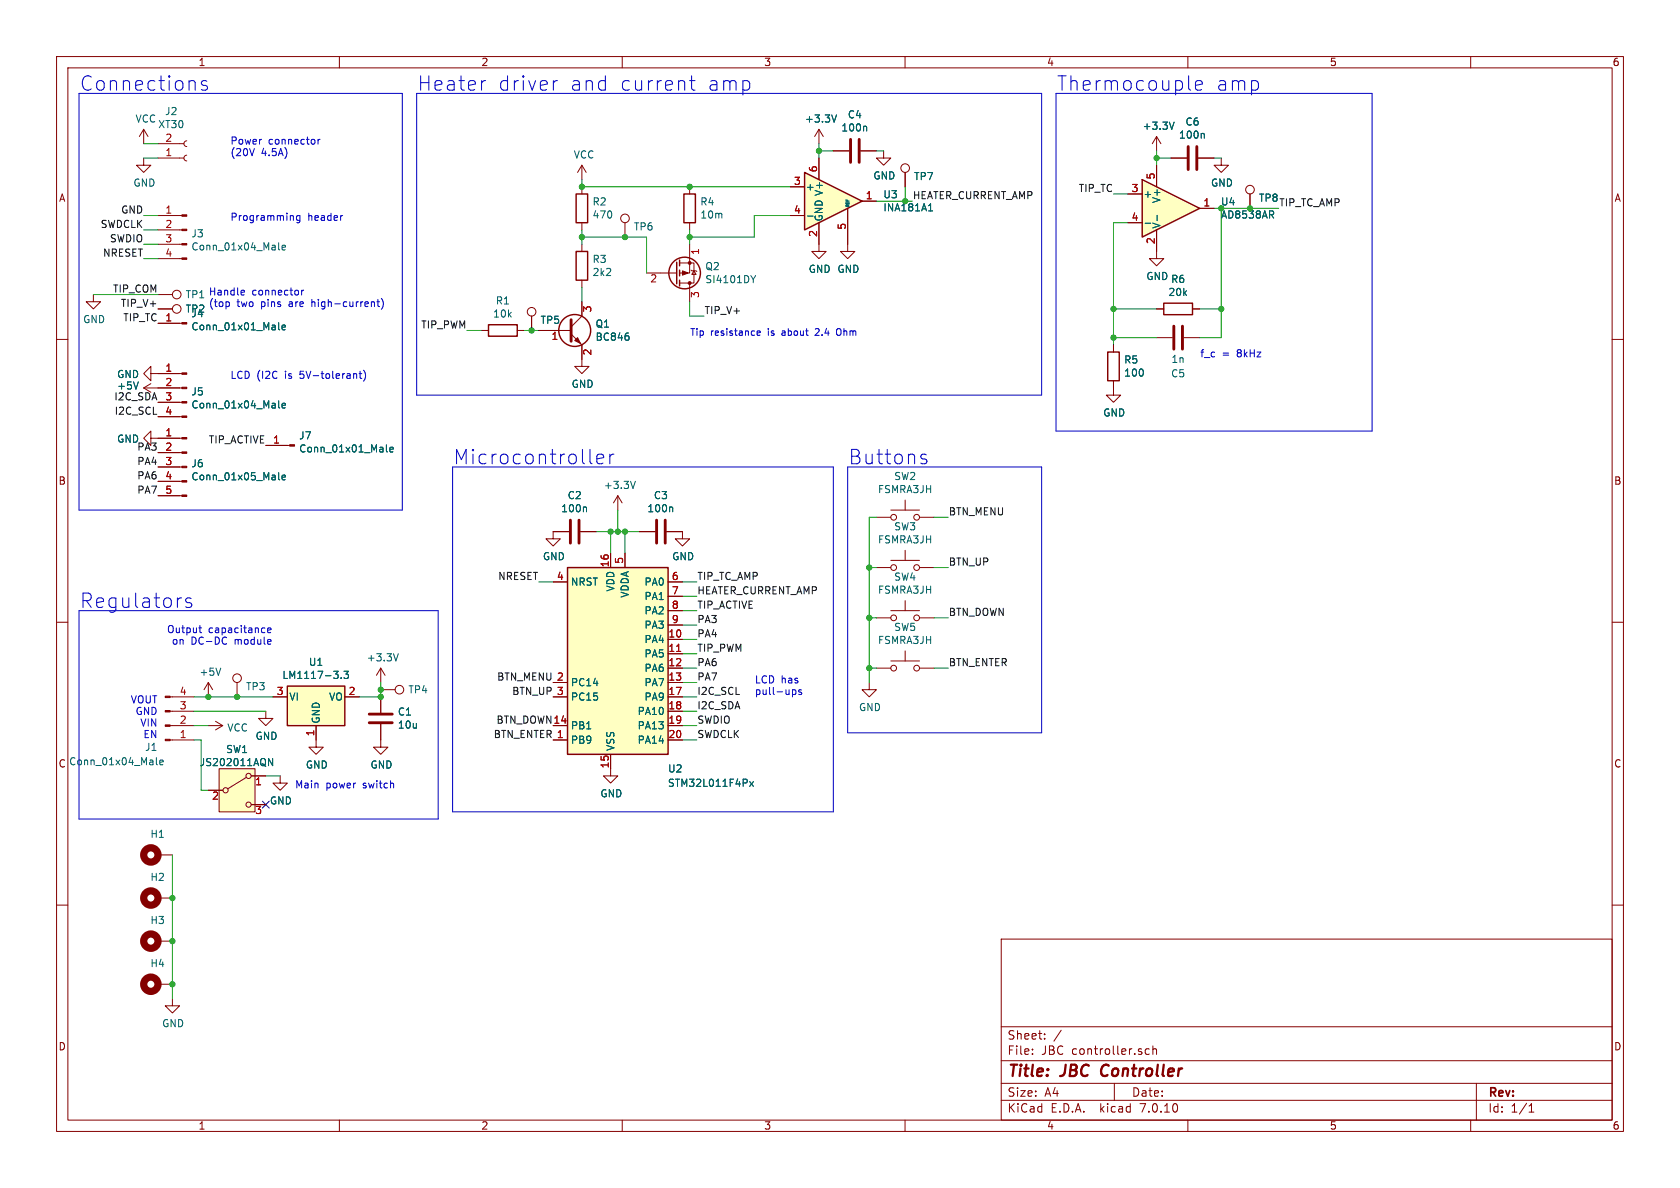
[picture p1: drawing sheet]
EESchema Schematic File Version 4
EELAYER 30 0
EELAYER END
$Descr A4 11693 8268
encoding utf-8
Sheet 1 1
Title "JBC Controller"
Date ""
Rev ""
Comp ""
Comment1 ""
Comment2 ""
Comment3 ""
Comment4 ""
$EndDescr
$Comp
L Transistor_BJT:BC846 Q1
U 1 1
P 3950 2300
F 0 "Q1" H 4141 2346 50  0000 L CNN
F 1 "BC846" H 4141 2255 50  0000 L CNN
F 2 "Package_TO_SOT_SMD:SOT-23_Handsoldering" H 4150 2225 50  0001 L CIN
F 3 "https://assets.nexperia.com/documents/data-sheet/BC846_SER.pdf" H 3950 2300 50  0001 L CNN
	1    3950 2300
	1    0    0    -1  
$EndComp
$Comp
L MCU_ST_STM32L0:STM32L011F4Px U2
U 1 1
P 4350 4550
F 0 "U2" H 4700 3750 50  0000 C CNN
F 1 "STM32L011F4Px" H 4950 3650 50  0000 C CNN
F 2 "Package_SO:TSSOP-20_4.4x6.5mm_P0.65mm" H 3950 3850 50  0001 R CNN
F 3 "http://www.st.com/st-web-ui/static/active/en/resource/technical/document/datasheet/DM00206508.pdf" H 4350 4550 50  0001 C CNN
	1    4350 4550
	1    0    0    -1  
$EndComp
$Comp
L JBC~controller~symbols:AD8538AR U4
U 1 1
P 8150 1450
F 0 "U4" H 8494 1496 50  0000 L CNN
F 1 "AD8538AR" H 8494 1405 50  0000 L CNN
F 2 "Package_TO_SOT_SMD:SOT-23-5_HandSoldering" H 8200 1500 50  0001 C CNN
F 3 "" H 8200 1600 50  0001 C CNN
	1    8150 1450
	1    0    0    -1  
$EndComp
$Comp
L Device:Q_PMOS_SGD Q2
U 1 1
P 4700 1900
F 0 "Q2" H 4905 1854 50  0000 L CNN
F 1 "SI4101DY" H 4905 1945 50  0000 L CNN
F 2 "JBC controller footprints:SI4101DY" H 4900 2000 50  0001 C CNN
F 3 "~" H 4700 1900 50  0001 C CNN
	1    4700 1900
	1    0    0    1   
$EndComp
Text Label 1100 2050 2    50   ~ 0
TIP_COM
Text Label 1100 2150 2    50   ~ 0
TIP_V+
Text Label 1100 2250 2    50   ~ 0
TIP_TC
$Comp
L Device:R R4
U 1 1
P 4800 1450
F 0 "R4" H 4870 1496 50  0000 L CNN
F 1 "10m" H 4870 1405 50  0000 L CNN
F 2 "Resistor_SMD:R_1206_3216Metric_Pad1.30x1.75mm_HandSolder" V 4730 1450 50  0001 C CNN
F 3 "~" H 4800 1450 50  0001 C CNN
	1    4800 1450
	1    0    0    -1  
$EndComp
$Comp
L Amplifier_Current:INA181 U3
U 1 1
P 5800 1400
F 0 "U3" H 6144 1446 50  0000 L CNN
F 1 "INA181A1" H 6144 1355 50  0000 L CNN
F 2 "Package_TO_SOT_SMD:SOT-23-6" H 5850 1450 50  0001 C CNN
F 3 "http://www.ti.com/lit/ds/symlink/ina181.pdf" H 5950 1550 50  0001 C CNN
	1    5800 1400
	1    0    0    -1  
$EndComp
Wire Wire Line
	5250 1500 5500 1500
Connection ~ 4800 1300
Wire Wire Line
	4800 1300 5500 1300
$Comp
L Connector:Conn_01x02_Female J2
U 1 1
P 1300 1100
F 0 "J2" H 1192 775 50  0000 C CNN
F 1 "XT30" H 1192 866 50  0000 C CNN
F 2 "Connector_AMASS:AMASS_XT30PW-M_1x02_P2.50mm_Horizontal" H 1300 1100 50  0001 C CNN
F 3 "~" H 1300 1100 50  0001 C CNN
	1    1300 1100
	1    0    0    1   
$EndComp
$Comp
L power:GND #PWR03
U 1 1
P 1000 1100
F 0 "#PWR03" H 1000 850 50  0001 C CNN
F 1 "GND" H 1005 927 50  0000 C CNN
F 2 "" H 1000 1100 50  0001 C CNN
F 3 "" H 1000 1100 50  0001 C CNN
	1    1000 1100
	1    0    0    -1  
$EndComp
$Comp
L power:VCC #PWR02
U 1 1
P 1000 1000
F 0 "#PWR02" H 1000 850 50  0001 C CNN
F 1 "VCC" H 1015 1173 50  0000 C CNN
F 2 "" H 1000 1000 50  0001 C CNN
F 3 "" H 1000 1000 50  0001 C CNN
	1    1000 1000
	1    0    0    -1  
$EndComp
Wire Wire Line
	1000 1000 1100 1000
Wire Wire Line
	1000 1100 1100 1100
$Comp
L power:VCC #PWR016
U 1 1
P 4050 1250
F 0 "#PWR016" H 4050 1100 50  0001 C CNN
F 1 "VCC" H 4065 1423 50  0000 C CNN
F 2 "" H 4050 1250 50  0001 C CNN
F 3 "" H 4050 1250 50  0001 C CNN
	1    4050 1250
	1    0    0    -1  
$EndComp
Wire Wire Line
	4800 1600 4800 1650
Wire Wire Line
	5250 1650 4800 1650
Wire Wire Line
	5250 1500 5250 1650
$Comp
L power:GND #PWR01
U 1 1
P 650 2050
F 0 "#PWR01" H 650 1800 50  0001 C CNN
F 1 "GND" H 655 1877 50  0000 C CNN
F 2 "" H 650 2050 50  0001 C CNN
F 3 "" H 650 2050 50  0001 C CNN
	1    650  2050
	1    0    0    -1  
$EndComp
Wire Wire Line
	650  2050 1100 2050
Text Label 4900 2200 0    50   ~ 0
TIP_V+
Wire Wire Line
	4800 2100 4800 2200
Wire Wire Line
	4800 2200 4900 2200
$Comp
L Device:R R2
U 1 1
P 4050 1450
F 0 "R2" H 4120 1496 50  0000 L CNN
F 1 "470" H 4120 1405 50  0000 L CNN
F 2 "Resistor_SMD:R_0805_2012Metric_Pad1.20x1.40mm_HandSolder" V 3980 1450 50  0001 C CNN
F 3 "~" H 4050 1450 50  0001 C CNN
	1    4050 1450
	1    0    0    -1  
$EndComp
Wire Wire Line
	4050 1250 4050 1300
Wire Wire Line
	4050 1300 4800 1300
$Comp
L power:GND #PWR017
U 1 1
P 4050 2500
F 0 "#PWR017" H 4050 2250 50  0001 C CNN
F 1 "GND" H 4055 2327 50  0000 C CNN
F 2 "" H 4050 2500 50  0001 C CNN
F 3 "" H 4050 2500 50  0001 C CNN
	1    4050 2500
	1    0    0    -1  
$EndComp
$Comp
L power:GND #PWR022
U 1 1
P 5700 1700
F 0 "#PWR022" H 5700 1450 50  0001 C CNN
F 1 "GND" H 5705 1527 50  0000 C CNN
F 2 "" H 5700 1700 50  0001 C CNN
F 3 "" H 5700 1700 50  0001 C CNN
	1    5700 1700
	1    0    0    -1  
$EndComp
$Comp
L power:GND #PWR023
U 1 1
P 5900 1700
F 0 "#PWR023" H 5900 1450 50  0001 C CNN
F 1 "GND" H 5905 1527 50  0000 C CNN
F 2 "" H 5900 1700 50  0001 C CNN
F 3 "" H 5900 1700 50  0001 C CNN
	1    5900 1700
	1    0    0    -1  
$EndComp
$Comp
L power:+3.3V #PWR021
U 1 1
P 5700 1000
F 0 "#PWR021" H 5700 850 50  0001 C CNN
F 1 "+3.3V" H 5715 1173 50  0000 C CNN
F 2 "" H 5700 1000 50  0001 C CNN
F 3 "" H 5700 1000 50  0001 C CNN
	1    5700 1000
	1    0    0    -1  
$EndComp
$Comp
L power:GND #PWR028
U 1 1
P 8050 1750
F 0 "#PWR028" H 8050 1500 50  0001 C CNN
F 1 "GND" H 8055 1577 50  0000 C CNN
F 2 "" H 8050 1750 50  0001 C CNN
F 3 "" H 8050 1750 50  0001 C CNN
	1    8050 1750
	1    0    0    -1  
$EndComp
$Comp
L power:+3.3V #PWR027
U 1 1
P 8050 1050
F 0 "#PWR027" H 8050 900 50  0001 C CNN
F 1 "+3.3V" H 8065 1223 50  0000 C CNN
F 2 "" H 8050 1050 50  0001 C CNN
F 3 "" H 8050 1050 50  0001 C CNN
	1    8050 1050
	1    0    0    -1  
$EndComp
$Comp
L Device:C C4
U 1 1
P 5950 1050
F 0 "C4" V 5698 1050 50  0000 C CNN
F 1 "100n" V 5789 1050 50  0000 C CNN
F 2 "Capacitor_SMD:C_0805_2012Metric_Pad1.18x1.45mm_HandSolder" H 5988 900 50  0001 C CNN
F 3 "~" H 5950 1050 50  0001 C CNN
	1    5950 1050
	0    1    1    0   
$EndComp
Wire Wire Line
	5700 1000 5700 1050
Wire Wire Line
	5700 1050 5800 1050
Connection ~ 5700 1050
Wire Wire Line
	5700 1050 5700 1100
$Comp
L power:GND #PWR025
U 1 1
P 6150 1050
F 0 "#PWR025" H 6150 800 50  0001 C CNN
F 1 "GND" H 6155 877 50  0000 C CNN
F 2 "" H 6150 1050 50  0001 C CNN
F 3 "" H 6150 1050 50  0001 C CNN
	1    6150 1050
	1    0    0    -1  
$EndComp
Wire Wire Line
	6150 1050 6100 1050
$Comp
L Device:R R6
U 1 1
P 8200 2150
F 0 "R6" V 7993 2150 50  0000 C CNN
F 1 "20k" V 8084 2150 50  0000 C CNN
F 2 "Resistor_SMD:R_0805_2012Metric_Pad1.20x1.40mm_HandSolder" V 8130 2150 50  0001 C CNN
F 3 "~" H 8200 2150 50  0001 C CNN
	1    8200 2150
	0    1    1    0   
$EndComp
Wire Wire Line
	8350 2150 8500 2150
Wire Wire Line
	8500 2150 8500 1450
Wire Wire Line
	8500 1450 8450 1450
$Comp
L Device:R R5
U 1 1
P 7750 2550
F 0 "R5" H 7680 2504 50  0000 R CNN
F 1 "100" H 7680 2595 50  0000 R CNN
F 2 "Resistor_SMD:R_0805_2012Metric_Pad1.20x1.40mm_HandSolder" V 7680 2550 50  0001 C CNN
F 3 "~" H 7750 2550 50  0001 C CNN
	1    7750 2550
	-1   0    0    1   
$EndComp
Wire Wire Line
	8050 2150 7750 2150
Wire Wire Line
	7750 2150 7750 1550
Wire Wire Line
	7750 1550 7850 1550
$Comp
L power:GND #PWR026
U 1 1
P 7750 2700
F 0 "#PWR026" H 7750 2450 50  0001 C CNN
F 1 "GND" H 7755 2527 50  0000 C CNN
F 2 "" H 7750 2700 50  0001 C CNN
F 3 "" H 7750 2700 50  0001 C CNN
	1    7750 2700
	1    0    0    -1  
$EndComp
Text Label 7750 1350 2    50   ~ 0
TIP_TC
Wire Wire Line
	7750 1350 7850 1350
Wire Wire Line
	8500 1450 8700 1450
Connection ~ 8500 1450
$Comp
L Device:C C5
U 1 1
P 8200 2350
F 0 "C5" V 8450 2350 50  0000 C CNN
F 1 "1n" V 8350 2350 50  0000 C CNN
F 2 "Capacitor_SMD:C_0805_2012Metric_Pad1.18x1.45mm_HandSolder" H 8238 2200 50  0001 C CNN
F 3 "~" H 8200 2350 50  0001 C CNN
	1    8200 2350
	0    1    1    0   
$EndComp
Wire Wire Line
	7750 2400 7750 2350
Connection ~ 7750 2150
Wire Wire Line
	8050 2350 7750 2350
Connection ~ 7750 2350
Wire Wire Line
	7750 2350 7750 2150
Wire Wire Line
	8350 2350 8500 2350
Wire Wire Line
	8500 2350 8500 2150
Connection ~ 8500 2150
Text Notes 8350 2500 0    50   ~ 0
f_c = 8kHz
Text Label 8900 1450 0    50   ~ 0
TIP_TC_AMP
$Comp
L Device:R R1
U 1 1
P 3500 2300
F 0 "R1" V 3293 2300 50  0000 C CNN
F 1 "10k" V 3384 2300 50  0000 C CNN
F 2 "Resistor_SMD:R_0805_2012Metric_Pad1.20x1.40mm_HandSolder" V 3430 2300 50  0001 C CNN
F 3 "~" H 3500 2300 50  0001 C CNN
	1    3500 2300
	0    1    1    0   
$EndComp
Wire Wire Line
	3650 2300 3700 2300
Wire Wire Line
	4850 4550 4750 4550
Text Label 4850 4050 0    50   ~ 0
TIP_TC_AMP
Wire Wire Line
	4850 4050 4750 4050
Text Label 4850 4550 0    50   ~ 0
TIP_PWM
Text Label 3250 2300 2    50   ~ 0
TIP_PWM
Wire Wire Line
	3250 2300 3350 2300
Text Label 6350 1400 0    50   ~ 0
HEATER_CURRENT_AMP
Text Label 4850 4150 0    50   ~ 0
HEATER_CURRENT_AMP
Wire Wire Line
	4850 4150 4750 4150
$Comp
L Device:C C2
U 1 1
P 4000 3700
F 0 "C2" V 3748 3700 50  0000 C CNN
F 1 "100n" V 3839 3700 50  0000 C CNN
F 2 "Capacitor_SMD:C_0805_2012Metric_Pad1.18x1.45mm_HandSolder" H 4038 3550 50  0001 C CNN
F 3 "~" H 4000 3700 50  0001 C CNN
	1    4000 3700
	0    1    1    0   
$EndComp
$Comp
L Connector:Conn_01x04_Male J1
U 1 1
P 1150 5050
F 0 "J1" H 1100 5200 50  0000 R CNN
F 1 "Conn_01x04_Male" H 1150 5300 50  0000 R CNN
F 2 "Connector_PinHeader_2.54mm:PinHeader_1x04_P2.54mm_Vertical" H 1150 5050 50  0001 C CNN
F 3 "~" H 1150 5050 50  0001 C CNN
	1    1150 5050
	1    0    0    1   
$EndComp
$Comp
L Regulator_Linear:LM1117-3.3 U1
U 1 1
P 2200 4850
F 0 "U1" H 2200 5092 50  0000 C CNN
F 1 "LM1117-3.3" H 2200 5001 50  0000 C CNN
F 2 "Package_TO_SOT_SMD:SOT-223-3_TabPin2" H 2200 4850 50  0001 C CNN
F 3 "http://www.ti.com/lit/ds/symlink/lm1117.pdf" H 2200 4850 50  0001 C CNN
	1    2200 4850
	1    0    0    -1  
$EndComp
Wire Wire Line
	1350 4850 1450 4850
$Comp
L power:GND #PWR010
U 1 1
P 1850 4950
F 0 "#PWR010" H 1850 4700 50  0001 C CNN
F 1 "GND" H 1855 4777 50  0000 C CNN
F 2 "" H 1850 4950 50  0001 C CNN
F 3 "" H 1850 4950 50  0001 C CNN
	1    1850 4950
	1    0    0    -1  
$EndComp
$Comp
L power:VCC #PWR09
U 1 1
P 1450 5050
F 0 "#PWR09" H 1450 4900 50  0001 C CNN
F 1 "VCC" V 1465 5178 50  0000 L CNN
F 2 "" H 1450 5050 50  0001 C CNN
F 3 "" H 1450 5050 50  0001 C CNN
	1    1450 5050
	0    1    1    0   
$EndComp
Wire Wire Line
	1350 4950 1850 4950
Wire Wire Line
	1400 5150 1350 5150
$Comp
L power:GND #PWR012
U 1 1
P 2200 5150
F 0 "#PWR012" H 2200 4900 50  0001 C CNN
F 1 "GND" H 2205 4977 50  0000 C CNN
F 2 "" H 2200 5150 50  0001 C CNN
F 3 "" H 2200 5150 50  0001 C CNN
	1    2200 5150
	1    0    0    -1  
$EndComp
$Comp
L Device:C C1
U 1 1
P 2650 5000
F 0 "C1" H 2765 5046 50  0000 L CNN
F 1 "10u" H 2765 4955 50  0000 L CNN
F 2 "Capacitor_SMD:C_0805_2012Metric_Pad1.18x1.45mm_HandSolder" H 2688 4850 50  0001 C CNN
F 3 "~" H 2650 5000 50  0001 C CNN
	1    2650 5000
	1    0    0    -1  
$EndComp
Wire Wire Line
	2650 4850 2500 4850
$Comp
L power:GND #PWR014
U 1 1
P 2650 5150
F 0 "#PWR014" H 2650 4900 50  0001 C CNN
F 1 "GND" H 2655 4977 50  0000 C CNN
F 2 "" H 2650 5150 50  0001 C CNN
F 3 "" H 2650 5150 50  0001 C CNN
	1    2650 5150
	1    0    0    -1  
$EndComp
$Comp
L power:+3.3V #PWR013
U 1 1
P 2650 4750
F 0 "#PWR013" H 2650 4600 50  0001 C CNN
F 1 "+3.3V" H 2665 4923 50  0000 C CNN
F 2 "" H 2650 4750 50  0001 C CNN
F 3 "" H 2650 4750 50  0001 C CNN
	1    2650 4750
	1    0    0    -1  
$EndComp
Wire Wire Line
	2650 4750 2650 4800
Connection ~ 2650 4850
Text Notes 1100 5150 2    50   ~ 0
VOUT\nGND\nVIN\nEN
$Comp
L Device:C C3
U 1 1
P 4600 3700
F 0 "C3" V 4348 3700 50  0000 C CNN
F 1 "100n" V 4439 3700 50  0000 C CNN
F 2 "Capacitor_SMD:C_0805_2012Metric_Pad1.18x1.45mm_HandSolder" H 4638 3550 50  0001 C CNN
F 3 "~" H 4600 3700 50  0001 C CNN
	1    4600 3700
	0    1    1    0   
$EndComp
Wire Wire Line
	4150 3700 4250 3700
Wire Wire Line
	4250 3700 4250 3850
Wire Wire Line
	4250 3700 4300 3700
Connection ~ 4250 3700
Wire Wire Line
	4350 3700 4350 3850
Connection ~ 4350 3700
Wire Wire Line
	4350 3700 4450 3700
$Comp
L power:+3.3V #PWR019
U 1 1
P 4300 3550
F 0 "#PWR019" H 4300 3400 50  0001 C CNN
F 1 "+3.3V" H 4315 3723 50  0000 C CNN
F 2 "" H 4300 3550 50  0001 C CNN
F 3 "" H 4300 3550 50  0001 C CNN
	1    4300 3550
	1    0    0    -1  
$EndComp
Wire Wire Line
	4300 3550 4300 3700
Connection ~ 4300 3700
Wire Wire Line
	4300 3700 4350 3700
$Comp
L power:GND #PWR020
U 1 1
P 4750 3700
F 0 "#PWR020" H 4750 3450 50  0001 C CNN
F 1 "GND" H 4755 3527 50  0000 C CNN
F 2 "" H 4750 3700 50  0001 C CNN
F 3 "" H 4750 3700 50  0001 C CNN
	1    4750 3700
	1    0    0    -1  
$EndComp
$Comp
L power:GND #PWR015
U 1 1
P 3850 3700
F 0 "#PWR015" H 3850 3450 50  0001 C CNN
F 1 "GND" H 3855 3527 50  0000 C CNN
F 2 "" H 3850 3700 50  0001 C CNN
F 3 "" H 3850 3700 50  0001 C CNN
	1    3850 3700
	1    0    0    -1  
$EndComp
$Comp
L Connector:Conn_01x04_Male J3
U 1 1
P 1300 1600
F 0 "J3" H 1272 1574 50  0000 R CNN
F 1 "Conn_01x04_Male" H 1272 1483 50  0000 R CNN
F 2 "Connector_PinHeader_2.54mm:PinHeader_1x04_P2.54mm_Horizontal" H 1300 1600 50  0001 C CNN
F 3 "~" H 1300 1600 50  0001 C CNN
	1    1300 1600
	-1   0    0    -1  
$EndComp
Text Label 1000 1500 2    50   ~ 0
GND
Text Label 1000 1600 2    50   ~ 0
SWDCLK
Text Label 1000 1700 2    50   ~ 0
SWDIO
Text Label 1000 1800 2    50   ~ 0
NRESET
Wire Wire Line
	1000 1800 1100 1800
Wire Wire Line
	1000 1700 1100 1700
Wire Wire Line
	1000 1600 1100 1600
Wire Wire Line
	1000 1500 1100 1500
Text Label 4850 5150 0    50   ~ 0
SWDCLK
Text Label 4850 5050 0    50   ~ 0
SWDIO
Wire Wire Line
	4850 5050 4750 5050
Wire Wire Line
	4750 5150 4850 5150
Text Label 4850 4950 0    50   ~ 0
I2C_SDA
Wire Wire Line
	4850 4950 4750 4950
Text Label 4850 4850 0    50   ~ 0
I2C_SCL
Text Label 3750 4050 2    50   ~ 0
NRESET
Wire Wire Line
	3750 4050 3850 4050
Text Notes 1600 1100 0    50   ~ 0
Power connector\n(20V 4.5A)
Text Notes 1600 1550 0    50   ~ 0
Programming header
Text Notes 1450 2150 0    50   ~ 0
Handle connector\n(top two pins are high-current)
Wire Wire Line
	8050 1150 8050 1100
$Comp
L Device:C C6
U 1 1
P 8300 1100
F 0 "C6" V 8048 1100 50  0000 C CNN
F 1 "100n" V 8139 1100 50  0000 C CNN
F 2 "Capacitor_SMD:C_0805_2012Metric_Pad1.18x1.45mm_HandSolder" H 8338 950 50  0001 C CNN
F 3 "~" H 8300 1100 50  0001 C CNN
	1    8300 1100
	0    1    1    0   
$EndComp
Wire Wire Line
	8150 1100 8050 1100
Connection ~ 8050 1100
Wire Wire Line
	8050 1100 8050 1050
$Comp
L power:GND #PWR029
U 1 1
P 8500 1100
F 0 "#PWR029" H 8500 850 50  0001 C CNN
F 1 "GND" H 8505 927 50  0000 C CNN
F 2 "" H 8500 1100 50  0001 C CNN
F 3 "" H 8500 1100 50  0001 C CNN
	1    8500 1100
	1    0    0    -1  
$EndComp
Wire Wire Line
	8500 1100 8450 1100
Text Label 1850 3100 2    50   ~ 0
TIP_ACTIVE
Text Label 4850 4250 0    50   ~ 0
TIP_ACTIVE
Wire Wire Line
	4850 4250 4750 4250
$Comp
L Switch:SW_Push SW2
U 1 1
P 6300 3600
F 0 "SW2" H 6300 3885 50  0000 C CNN
F 1 "FSMRA3JH" H 6300 3794 50  0000 C CNN
F 2 "Button_Switch_THT:SW_Tactile_SPST_Angled_PTS645Vx58-2LFS" H 6300 3800 50  0001 C CNN
F 3 "~" H 6300 3800 50  0001 C CNN
	1    6300 3600
	1    0    0    -1  
$EndComp
$Comp
L Switch:SW_Push SW3
U 1 1
P 6300 3950
F 0 "SW3" H 6300 4235 50  0000 C CNN
F 1 "FSMRA3JH" H 6300 4144 50  0000 C CNN
F 2 "Button_Switch_THT:SW_Tactile_SPST_Angled_PTS645Vx58-2LFS" H 6300 4150 50  0001 C CNN
F 3 "~" H 6300 4150 50  0001 C CNN
	1    6300 3950
	1    0    0    -1  
$EndComp
$Comp
L Switch:SW_Push SW4
U 1 1
P 6300 4300
F 0 "SW4" H 6300 4585 50  0000 C CNN
F 1 "FSMRA3JH" H 6300 4494 50  0000 C CNN
F 2 "Button_Switch_THT:SW_Tactile_SPST_Angled_PTS645Vx58-2LFS" H 6300 4500 50  0001 C CNN
F 3 "~" H 6300 4500 50  0001 C CNN
	1    6300 4300
	1    0    0    -1  
$EndComp
$Comp
L Switch:SW_Push SW5
U 1 1
P 6300 4650
F 0 "SW5" H 6300 4935 50  0000 C CNN
F 1 "FSMRA3JH" H 6300 4844 50  0000 C CNN
F 2 "Button_Switch_THT:SW_Tactile_SPST_Angled_PTS645Vx58-2LFS" H 6300 4850 50  0001 C CNN
F 3 "~" H 6300 4850 50  0001 C CNN
	1    6300 4650
	1    0    0    -1  
$EndComp
$Comp
L power:GND #PWR018
U 1 1
P 4250 5350
F 0 "#PWR018" H 4250 5100 50  0001 C CNN
F 1 "GND" H 4255 5177 50  0000 C CNN
F 2 "" H 4250 5350 50  0001 C CNN
F 3 "" H 4250 5350 50  0001 C CNN
	1    4250 5350
	1    0    0    -1  
$EndComp
$Comp
L power:GND #PWR024
U 1 1
P 6050 4750
F 0 "#PWR024" H 6050 4500 50  0001 C CNN
F 1 "GND" H 6055 4577 50  0000 C CNN
F 2 "" H 6050 4750 50  0001 C CNN
F 3 "" H 6050 4750 50  0001 C CNN
	1    6050 4750
	1    0    0    -1  
$EndComp
Wire Wire Line
	6050 4750 6050 4650
Wire Wire Line
	6050 3600 6100 3600
Wire Wire Line
	6100 3950 6050 3950
Connection ~ 6050 3950
Wire Wire Line
	6050 3950 6050 3600
Wire Wire Line
	6100 4300 6050 4300
Connection ~ 6050 4300
Wire Wire Line
	6050 4300 6050 3950
Wire Wire Line
	6100 4650 6050 4650
Connection ~ 6050 4650
Wire Wire Line
	6050 4650 6050 4300
Text Label 6600 3600 0    50   ~ 0
BTN_MENU
Text Label 6600 3950 0    50   ~ 0
BTN_UP
Text Label 6600 4300 0    50   ~ 0
BTN_DOWN
Text Label 6600 4650 0    50   ~ 0
BTN_ENTER
Wire Wire Line
	6500 4650 6600 4650
Wire Wire Line
	6500 4300 6600 4300
Wire Wire Line
	6600 3950 6500 3950
Wire Wire Line
	6600 3600 6500 3600
Text Label 3850 4750 2    50   ~ 0
BTN_MENU
Text Label 3850 4850 2    50   ~ 0
BTN_UP
Text Label 3850 5050 2    50   ~ 0
BTN_DOWN
Text Label 3850 5150 2    50   ~ 0
BTN_ENTER
Text Notes 1900 4500 2    50   ~ 0
Output capacitance\non DC-DC module
$Comp
L Connector:Conn_01x04_Male J5
U 1 1
P 1300 2700
F 0 "J5" H 1272 2674 50  0000 R CNN
F 1 "Conn_01x04_Male" H 1272 2583 50  0000 R CNN
F 2 "Connector_PinHeader_2.54mm:PinHeader_1x04_P2.54mm_Vertical" H 1300 2700 50  0001 C CNN
F 3 "~" H 1300 2700 50  0001 C CNN
	1    1300 2700
	-1   0    0    -1  
$EndComp
$Comp
L power:GND #PWR04
U 1 1
P 1100 2600
F 0 "#PWR04" H 1100 2350 50  0001 C CNN
F 1 "GND" V 1105 2472 50  0000 R CNN
F 2 "" H 1100 2600 50  0001 C CNN
F 3 "" H 1100 2600 50  0001 C CNN
	1    1100 2600
	0    1    1    0   
$EndComp
Text Label 1100 2800 2    50   ~ 0
I2C_SDA
Text Label 1100 2900 2    50   ~ 0
I2C_SCL
$Comp
L power:+5V #PWR08
U 1 1
P 1450 4850
F 0 "#PWR08" H 1450 4700 50  0001 C CNN
F 1 "+5V" H 1465 5023 50  0000 C CNN
F 2 "" H 1450 4850 50  0001 C CNN
F 3 "" H 1450 4850 50  0001 C CNN
	1    1450 4850
	1    0    0    -1  
$EndComp
Connection ~ 1450 4850
Wire Wire Line
	1450 4850 1650 4850
$Comp
L power:+5V #PWR05
U 1 1
P 1100 2700
F 0 "#PWR05" H 1100 2550 50  0001 C CNN
F 1 "+5V" V 1115 2828 50  0000 L CNN
F 2 "" H 1100 2700 50  0001 C CNN
F 3 "" H 1100 2700 50  0001 C CNN
	1    1100 2700
	0    -1   -1   0   
$EndComp
Text Notes 1600 2650 0    50   ~ 0
LCD (I2C is 5V-tolerant)
Wire Wire Line
	4850 4850 4750 4850
Wire Wire Line
	4050 2000 4050 2100
Wire Notes Line
	2800 650  550  650 
Wire Notes Line
	550  4250 3050 4250
Wire Notes Line
	3150 3250 5800 3250
Wire Notes Line
	5800 3250 5800 5650
Wire Notes Line
	5800 5650 3150 5650
Wire Notes Line
	3150 5650 3150 3250
Wire Notes Line
	7250 3250 7250 5100
Wire Notes Line
	7250 5100 5900 5100
Wire Notes Line
	5900 5100 5900 3250
Wire Notes Line
	5900 3250 7250 3250
Wire Notes Line
	2900 2750 7250 2750
Wire Notes Line
	7250 2750 7250 650 
Wire Notes Line
	7250 650  2900 650 
Wire Notes Line
	2900 650  2900 2750
Wire Notes Line
	7350 3000 9550 3000
Wire Notes Line
	9550 3000 9550 650 
Wire Notes Line
	9550 650  7350 650 
Wire Notes Line
	7350 650  7350 3000
Text Notes 550  650  0    100  ~ 0
Connections
Text Notes 2900 650  0    100  ~ 0
Heater driver and current amp
Text Notes 550  4250 0    100  ~ 0
Regulators
Text Notes 3150 3250 0    100  ~ 0
Microcontroller
Text Notes 5900 3250 0    100  ~ 0
Buttons
Text Notes 7350 650  0    100  ~ 0
Thermocouple amp
$Comp
L Connector:TestPoint TP1
U 1 1
P 1100 2050
F 0 "TP1" V 1100 2238 50  0000 L CNN
F 1 "TestPoint" V 1145 2238 50  0001 L CNN
F 2 "TestPoint:TestPoint_Plated_Hole_D3.0mm" H 1300 2050 50  0001 C CNN
F 3 "~" H 1300 2050 50  0001 C CNN
	1    1100 2050
	0    1    1    0   
$EndComp
$Comp
L Connector:TestPoint TP2
U 1 1
P 1100 2150
F 0 "TP2" V 1100 2338 50  0000 L CNN
F 1 "TestPoint" V 1145 2338 50  0001 L CNN
F 2 "TestPoint:TestPoint_Plated_Hole_D3.0mm" H 1300 2150 50  0001 C CNN
F 3 "~" H 1300 2150 50  0001 C CNN
	1    1100 2150
	0    1    1    0   
$EndComp
Text Notes 4800 2350 0    47   ~ 0
Tip resistance is about 2.4 Ohm
Text Label 1100 3150 2    50   ~ 0
PA3
Text Label 1100 3250 2    50   ~ 0
PA4
Text Label 1100 3350 2    50   ~ 0
PA6
Text Label 1100 3450 2    50   ~ 0
PA7
Wire Notes Line
	550  3550 2800 3550
Text Label 4850 4350 0    50   ~ 0
PA3
Text Label 4850 4450 0    50   ~ 0
PA4
Text Label 4850 4650 0    50   ~ 0
PA6
Text Label 4850 4750 0    50   ~ 0
PA7
Wire Wire Line
	4850 4750 4750 4750
Wire Wire Line
	4850 4650 4750 4650
Wire Wire Line
	4850 4450 4750 4450
Wire Wire Line
	4850 4350 4750 4350
$Comp
L Connector:Conn_01x05_Male J6
U 1 1
P 1300 3250
F 0 "J6" H 1272 3274 50  0000 R CNN
F 1 "Conn_01x05_Male" H 1272 3183 50  0000 R CNN
F 2 "Connector_PinHeader_2.54mm:PinHeader_1x05_P2.54mm_Vertical" H 1300 3250 50  0001 C CNN
F 3 "~" H 1300 3250 50  0001 C CNN
	1    1300 3250
	-1   0    0    -1  
$EndComp
$Comp
L power:GND #PWR06
U 1 1
P 1100 3050
F 0 "#PWR06" H 1100 2800 50  0001 C CNN
F 1 "GND" V 1105 2922 50  0000 R CNN
F 2 "" H 1100 3050 50  0001 C CNN
F 3 "" H 1100 3050 50  0001 C CNN
	1    1100 3050
	0    1    1    0   
$EndComp
Wire Notes Line
	2800 650  2800 3550
Wire Notes Line
	550  650  550  3550
$Comp
L Connector:Conn_01x01_Male J4
U 1 1
P 1300 2250
F 0 "J4" H 1272 2182 50  0000 R CNN
F 1 "Conn_01x01_Male" H 1272 2273 50  0000 R CNN
F 2 "Connector_PinHeader_2.54mm:PinHeader_1x01_P2.54mm_Vertical" H 1300 2250 50  0001 C CNN
F 3 "~" H 1300 2250 50  0001 C CNN
	1    1300 2250
	-1   0    0    1   
$EndComp
$Comp
L Connector:Conn_01x01_Male J7
U 1 1
P 2050 3100
F 0 "J7" H 2022 3032 50  0000 R CNN
F 1 "Conn_01x01_Male" H 2022 3123 50  0000 R CNN
F 2 "Connector_PinHeader_2.54mm:PinHeader_1x01_P2.54mm_Vertical" H 2050 3100 50  0001 C CNN
F 3 "~" H 2050 3100 50  0001 C CNN
	1    2050 3100
	-1   0    0    1   
$EndComp
Text Notes 5250 4850 0    50   ~ 0
LCD has\npull-ups
$Comp
L Mechanical:MountingHole_Pad H1
U 1 1
P 1100 5950
F 0 "H1" V 1245 5953 50  0000 C CNN
F 1 "MountingHole_Pad" V 1246 5953 50  0001 C CNN
F 2 "MountingHole:MountingHole_3.2mm_M3_DIN965_Pad" H 1100 5950 50  0001 C CNN
F 3 "~" H 1100 5950 50  0001 C CNN
	1    1100 5950
	0    -1   -1   0   
$EndComp
$Comp
L Mechanical:MountingHole_Pad H2
U 1 1
P 1100 6250
F 0 "H2" V 1245 6253 50  0000 C CNN
F 1 "MountingHole_Pad" V 1246 6253 50  0001 C CNN
F 2 "MountingHole:MountingHole_3.2mm_M3_DIN965_Pad" H 1100 6250 50  0001 C CNN
F 3 "~" H 1100 6250 50  0001 C CNN
	1    1100 6250
	0    -1   -1   0   
$EndComp
$Comp
L Mechanical:MountingHole_Pad H3
U 1 1
P 1100 6550
F 0 "H3" V 1245 6553 50  0000 C CNN
F 1 "MountingHole_Pad" V 1246 6553 50  0001 C CNN
F 2 "MountingHole:MountingHole_3.2mm_M3_DIN965_Pad" H 1100 6550 50  0001 C CNN
F 3 "~" H 1100 6550 50  0001 C CNN
	1    1100 6550
	0    -1   -1   0   
$EndComp
$Comp
L Mechanical:MountingHole_Pad H4
U 1 1
P 1100 6850
F 0 "H4" V 1245 6853 50  0000 C CNN
F 1 "MountingHole_Pad" V 1246 6853 50  0001 C CNN
F 2 "MountingHole:MountingHole_3.2mm_M3_DIN965_Pad" H 1100 6850 50  0001 C CNN
F 3 "~" H 1100 6850 50  0001 C CNN
	1    1100 6850
	0    -1   -1   0   
$EndComp
$Comp
L power:GND #PWR07
U 1 1
P 1200 6950
F 0 "#PWR07" H 1200 6700 50  0001 C CNN
F 1 "GND" H 1205 6777 50  0000 C CNN
F 2 "" H 1200 6950 50  0001 C CNN
F 3 "" H 1200 6950 50  0001 C CNN
	1    1200 6950
	1    0    0    -1  
$EndComp
Wire Wire Line
	1200 5950 1200 6250
Connection ~ 1200 6250
Wire Wire Line
	1200 6250 1200 6550
Connection ~ 1200 6550
Wire Wire Line
	1200 6550 1200 6850
Connection ~ 1200 6850
Wire Wire Line
	1200 6850 1200 6950
Wire Wire Line
	4800 1700 4800 1650
Connection ~ 4800 1650
Connection ~ 4050 1300
$Comp
L Device:R R3
U 1 1
P 4050 1850
F 0 "R3" H 4120 1896 50  0000 L CNN
F 1 "2k2" H 4120 1805 50  0000 L CNN
F 2 "Resistor_SMD:R_0805_2012Metric_Pad1.20x1.40mm_HandSolder" V 3980 1850 50  0001 C CNN
F 3 "~" H 4050 1850 50  0001 C CNN
	1    4050 1850
	1    0    0    -1  
$EndComp
Wire Wire Line
	4050 1700 4050 1650
Wire Wire Line
	4500 1900 4500 1650
Wire Wire Line
	4500 1650 4350 1650
Connection ~ 4050 1650
Wire Wire Line
	4050 1650 4050 1600
$Comp
L Switch:SW_SPDT SW1
U 1 1
P 1650 5500
F 0 "SW1" H 1650 5785 50  0000 C CNN
F 1 "JS202011AQN" H 1650 5694 50  0000 C CNN
F 2 "Button_Switch_THT:SW_CuK_JS202011AQN_DPDT_Angled" H 1650 5500 50  0001 C CNN
F 3 "~" H 1650 5500 50  0001 C CNN
	1    1650 5500
	1    0    0    -1  
$EndComp
NoConn ~ 1850 5600
Wire Wire Line
	1350 5050 1450 5050
Wire Wire Line
	1400 5150 1400 5500
Wire Wire Line
	1400 5500 1450 5500
$Comp
L power:GND #PWR011
U 1 1
P 1950 5400
F 0 "#PWR011" H 1950 5150 50  0001 C CNN
F 1 "GND" H 1955 5227 50  0000 C CNN
F 2 "" H 1950 5400 50  0001 C CNN
F 3 "" H 1950 5400 50  0001 C CNN
	1    1950 5400
	1    0    0    -1  
$EndComp
Wire Wire Line
	1950 5400 1850 5400
Wire Notes Line
	3050 5700 550  5700
Wire Notes Line
	3050 4250 3050 5700
Wire Notes Line
	550  4250 550  5700
Text Notes 2050 5500 0    50   ~ 0
Main power switch
$Comp
L Connector:TestPoint TP6
U 1 1
P 4350 1650
F 0 "TP6" H 4408 1722 50  0000 L CNN
F 1 "TestPoint" H 4408 1677 50  0001 L CNN
F 2 "TestPoint:TestPoint_Pad_D2.5mm" H 4550 1650 50  0001 C CNN
F 3 "~" H 4550 1650 50  0001 C CNN
	1    4350 1650
	1    0    0    -1  
$EndComp
Connection ~ 4350 1650
Wire Wire Line
	4350 1650 4050 1650
$Comp
L Connector:TestPoint TP8
U 1 1
P 8700 1450
F 0 "TP8" H 8758 1522 50  0000 L CNN
F 1 "TestPoint" H 8758 1477 50  0001 L CNN
F 2 "TestPoint:TestPoint_Pad_D2.5mm" H 8900 1450 50  0001 C CNN
F 3 "~" H 8900 1450 50  0001 C CNN
	1    8700 1450
	1    0    0    -1  
$EndComp
Connection ~ 8700 1450
Wire Wire Line
	8700 1450 8900 1450
$Comp
L Connector:TestPoint TP4
U 1 1
P 2650 4800
F 0 "TP4" V 2650 4988 50  0000 L CNN
F 1 "TestPoint" H 2708 4827 50  0001 L CNN
F 2 "TestPoint:TestPoint_Pad_D2.5mm" H 2850 4800 50  0001 C CNN
F 3 "~" H 2850 4800 50  0001 C CNN
	1    2650 4800
	0    1    1    0   
$EndComp
Connection ~ 2650 4800
Wire Wire Line
	2650 4800 2650 4850
$Comp
L Connector:TestPoint TP3
U 1 1
P 1650 4850
F 0 "TP3" H 1708 4922 50  0000 L CNN
F 1 "TestPoint" H 1708 4877 50  0001 L CNN
F 2 "TestPoint:TestPoint_Pad_D2.5mm" H 1850 4850 50  0001 C CNN
F 3 "~" H 1850 4850 50  0001 C CNN
	1    1650 4850
	1    0    0    -1  
$EndComp
Connection ~ 1650 4850
Wire Wire Line
	1650 4850 1900 4850
$Comp
L Connector:TestPoint TP5
U 1 1
P 3700 2300
F 0 "TP5" H 3758 2372 50  0000 L CNN
F 1 "TestPoint" H 3758 2327 50  0001 L CNN
F 2 "TestPoint:TestPoint_Pad_D2.5mm" H 3900 2300 50  0001 C CNN
F 3 "~" H 3900 2300 50  0001 C CNN
	1    3700 2300
	1    0    0    -1  
$EndComp
Connection ~ 3700 2300
Wire Wire Line
	3700 2300 3750 2300
$Comp
L Connector:TestPoint TP7
U 1 1
P 6300 1300
F 0 "TP7" H 6358 1372 50  0000 L CNN
F 1 "TestPoint" H 6358 1327 50  0001 L CNN
F 2 "TestPoint:TestPoint_Pad_D2.5mm" H 6500 1300 50  0001 C CNN
F 3 "~" H 6500 1300 50  0001 C CNN
	1    6300 1300
	1    0    0    -1  
$EndComp
Wire Wire Line
	6300 1300 6300 1400
Wire Wire Line
	6100 1400 6300 1400
Wire Wire Line
	6300 1400 6350 1400
Connection ~ 6300 1400
$EndSCHEMATC
